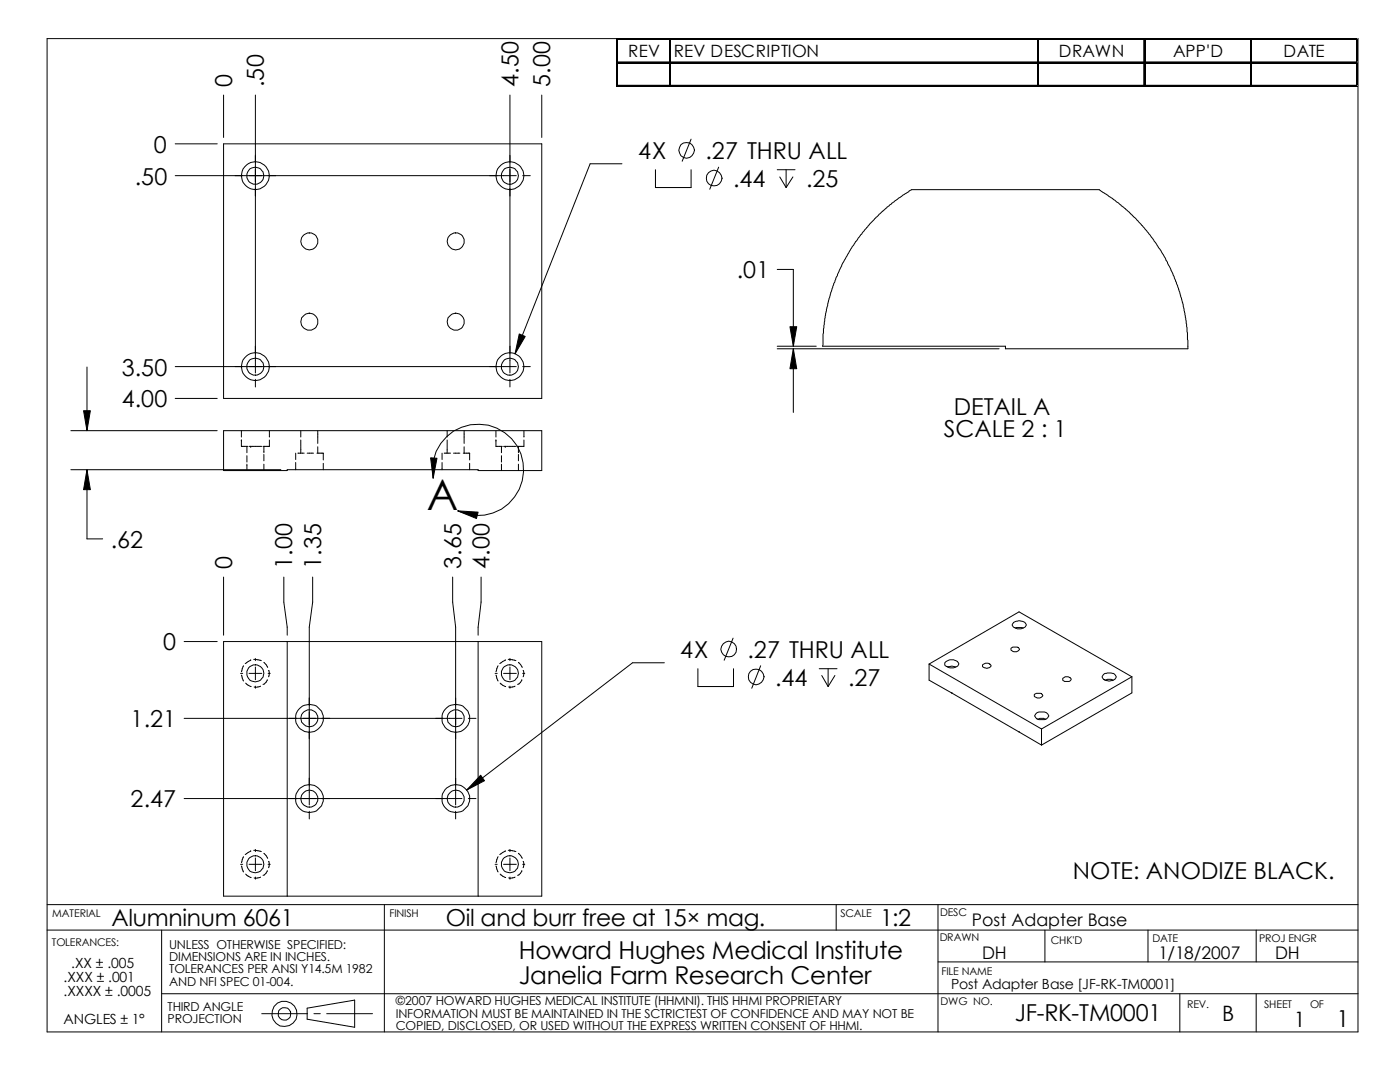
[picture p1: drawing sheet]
<svg xmlns="http://www.w3.org/2000/svg" width="279mm" height="216mm" viewBox="0 0 279 216" stroke-linecap="round" stroke-linejoin="round" font-family="sans-serif">
<g fill="none" stroke="#000" stroke-width=".2">
<path d="M9.4 7.7h261.6v198.2h-261.6zM44.6 19v8.4M51 19v55.4M101.8 19v55.4M108.1 19v8.4M123 7.7v9.7M123.3 12.4h147.6M123.3 17h147.6M133.6 8v9.4M207 8v9.4M228.3 8v9.4M249.5 8v9.4"/>
<path d="M270.7 8v9.4M35 28.7h8.3M35 35.1h68M44.6 28.7h63.5v50.8h-63.5zM104.3 35.1h1.5M124.1 32.7h-6.3l-15 37.9M130.8 33.9v3.5h7.1v-3.5M137.9 27.8l-1.8 4.4M143.4 33.4l-1.8 4.4M155.1 33.9h3.6M155.6 35.3l1.3 2.1M156.9 33.9v3.5"/>
<path d="M158.2 35.3l-1.3 2.1M155.1 53.8h3.2v15.3M174.6 43.6l3.4-3 3.9-2.8h37.5l3.8 2.7 2.2 1.8 1.7 1.7 2.9 3.6 2.5 3.8 1.9 3.9 1.7 5.2 .8 4.9 .2 4.2h-36.4v-.5h-36.5l.1-3.5 .5-3 1-4.2 1-2.9 1.4-3.1 1.9-3.2 2-2.8zM17.4 73.2v12.7M35 79.5h8.3M35 73.2h68M51 75.7v1.5M101.8 75.7v1.5M103.6 66.6l1.2 .5-2 3.5zM104.3 73.2h1.5M155.1 69.6h44.3M155.1 69.1h7.8"/>
<path d="M157.6 65.2h1.4l-.7 3.9zM158.3 69.6l.7 4h-1.4zM158.3 69.6v12.7M14.1 85.9h29.2M14.1 93.7h41.9M16.7 82h1.3l-.6 3.9zM17.4 93.7l.6 4h-1.3zM17.4 93.7v13.8h3.1M44.6 85.9h63.5v8h-12.7v-.2h-38.1v.2h-12.7zM48.2 87.8h.1M48.2 87.8v1.3h1.2M48.2 85.9v1.3"/>
<path d="M49.3 89.1v1.2M49.3 90.9v1.3M49.3 92.6v1.3M49.7 89.1h2.5M50 89.1h.1M52.7 89.1v1.2M52.7 90.7v1.2M52.7 92.6v1.3M53.8 87.8v1.3h-1.3M53.8 85.9v1.3M59 90.4v1.3M59 92.3v1.4"/>
<path d="M59.4 90.4h1.3M60 85.9v1.3M60 87.8v1.3M60 89.2v1.2M61.3 90.4h1.3M63.2 90.4h1.3v1.4M63.4 85.9v2.6M63.4 89.2v1.2M64.5 92.5v1.2M85.9 91.4h1.3l-.8 4zM86.4 95.4a9.1 9.1 0 0 1 9.3-10.8 9.1 9.1 0 0 1 8.6 11.4 9.1 9.1 0 0 1-12.9 5.9M88.2 90.4v1.3"/>
<path d="M88.2 92.3v1.4M88.6 90.4h1.3M89.2 85.9v1.3M89.2 87.8v1.3M89.2 89.2v1.2M90.5 90.4h1.3M92.5 90.4h1.2v1.4M92.6 85.9v2.6M92.6 89.2v1.2M93.7 92.5v1.2M99 87.8h.1M99 87.8v1.3h1.2"/>
<path d="M99 85.9v1.3M100.1 89.1v1.2M100.1 90.9v1.3M100.1 92.6v1.3M100.5 89.1h2.5M100.8 89.1h.1M103.5 89.1v1.2M103.5 90.7v1.2M103.5 92.6v1.3M104.6 87.8v1.3h-1.3M104.6 85.9v1.3M44.6 115.1v11.6"/>
<path d="M56.6 115.1v5l.7 5v1.6M62.4 115.1v5l-.7 5v35.5M90.3 115.1v5l.6 5v35.5M91.4 101.9l4 .3-.3 1.3zM96 115.1v5l-.6 5v1.6M36.7 128h6.6M44.6 128h63.5v50.8h-63.5zM48 134.4h.4M48.2 134.7l.4 1.2M48.6 132.8l-.4 1.2M49 136.3l1.1 .7M49.7 134.4h2.5"/>
<path d="M50 131.7l-1.1 .7M50.6 131.6l1.6 .2M51 131.4v.4M51 133.1v2.5M51 136.9v.4M52 136.9l-1 .3-.3-.1M52.7 132.2l.7 1M53.3 135.6a1.35 1.35 0 0 1-.8 1M53.5 134.4h.4M53.6 133.8a1.27 1.27 0 0 1 0 1.2M57.3 128v50.8M95.4 128v50.8"/>
<path d="M98.8 134.4h.4M99 134.7l.4 1.2M99.4 132.8l-.4 1.2M99.8 136.3l1.1 .7M100.5 134.4h2.5M100.8 131.7l-1.1 .7M101.4 131.6l1.6 .2M101.8 131.4v.4M101.8 133.1v2.5M101.8 136.9v.4M102.8 136.9l-1 .3-.3-.1M103.5 132.2l.7 1"/>
<path d="M104.1 135.6a1.35 1.35 0 0 1-.8 1M104.3 134.4h.4M104.4 133.8a1.27 1.27 0 0 1 0 1.2M132.6 132.2h-6.4l-33.1 25.4M139.3 133.4v3.6h7.1v-3.6M146.3 127.3l-1.8 4.4M151.8 132.8l-1.8 4.5M163.5 133.4h3.5M164 134.8l1.3 2.2M165.3 133.4v3.6M166.6 134.8l-1.3 2.2M185.4 132.5v3.2l4.5 2.6"/>
<path d="M185.4 132.5l22.5 13M185.4 132.5l18-10.4 22.5 12.9M188.6 132.2l.5-.4a1.71 1.71 0 0 1 1.8 .1 .61 .61 0 0 1 .4 .7 .61 .61 0 0 1-.5 .5 1.71 1.71 0 0 1-1.8-.1l-.4-.2zM189.1 133.1l.7-.2 1 .2M189.9 138.3h.1M189.9 138.3l13.5 7.7M196.2 132.6a1.03 1.03 0 0 1 1.5 .1 .58 .58 0 0 1-.7 .6l-.8-.2zM201.8 129.3l.3-.2h.9a.42 .42 0 0 1 .5 .4 .42 .42 0 0 1-.5 .5 1.08 1.08 0 0 1-1.2-.3zM202.3 124.2l.1-.1a1.98 1.98 0 0 1 2.3 .4 .73 .73 0 0 1-.7 .9 1.61 1.61 0 0 1-1.6-.2 .55 .55 0 0 1-.4-.4 .55 .55 0 0 1 .3-.6zM202.6 125.3h1.6M206.4 138.6l.4-.3h.9a.42 .42 0 0 1 .4 .5 .42 .42 0 0 1-.4 .4 1.26 1.26 0 0 1-1.3-.3zM212.1 135.4l.3-.3a1.02 1.02 0 0 1 1.1 .1 .39 .39 0 0 1 .3 .5 .39 .39 0 0 1-.4 .3h-1l-.3-.3z"/>
<path d="M220.1 134.7l.5-.3 1.1-.1a.79 .79 0 0 1 .9 .4 .79 .79 0 0 1-.1 .9h-.2a1.98 1.98 0 0 1-2.3-.3v-.3zM220.6 135.7a1.61 1.61 0 0 1 1.6 0M225.9 135l-18 10.5M225.9 135v3.3l-18 10.4M36.7 143.3h55.5M36.7 159.3h55.5M93.5 143.3h1.5M93.5 159.3h1.5M95.9 154.7l.8 1.1-3.6 1.8zM203.4 146l4.5 2.7M203.4 146h.1M206.7 142.5l.2-.3a2.08 2.08 0 0 1 1.8 0 .68 .68 0 0 1 .6 .6 .68 .68 0 0 1-.6 .7 2.08 2.08 0 0 1-1.8-.1l-.4-.5z"/>
<path d="M207.1 143.5a1.61 1.61 0 0 1 1.6 0M207.9 145.5v3.2M48 172.5h.4M48.2 172.8l.4 1.2M48.6 170.9l-.4 1.2M49 174.4l1.1 .7M49.7 172.5h2.5M50 169.8l-1.1 .7M50.6 169.7l1.6 .2M51 169.5v.4M51 171.2v2.5M51 175v.4"/>
<path d="M52 175l-1 .3-.3-.1M52.7 170.3l.7 1M53.3 173.7a1.35 1.35 0 0 1-.8 1M53.5 172.5h.4M53.6 171.9a1.27 1.27 0 0 1 0 1.2M61.7 161.9v1.5M90.9 161.9v1.5M98.8 172.5h.4M99 172.8l.4 1.2M99.4 170.9l-.4 1.2M99.8 174.4l1.1 .7M100.5 172.5h2.5"/>
<path d="M100.8 169.8l-1.1 .7M101.4 169.7l1.6 .2M101.8 169.5v.4M101.8 171.2v2.5M101.8 175v.4M102.8 175l-1 .3-.3-.1M103.5 170.3l.7 1M104.1 173.7a1.35 1.35 0 0 1-.8 1M104.3 172.5h.4M104.4 171.9a1.27 1.27 0 0 1 0 1.2M9.4 185.6h261.6M9.4 180.5h261.6"/>
<path d="M32.3 198.3h238.7M32.3 185.6v20.3M76.7 180.5v25.4M166.9 180.5v5.1M187.2 191.9h83.8M187.2 180.5v25.4M208.5 185.6v6.3M229.1 185.6v6.3M235.5 198.3v7.6M250.7 185.6v6.3M250.7 198.3v7.6M52.2 202.3h9.2"/>
<path d="M61.3 201.2l9.5-1.6v5.4l-9.5-1.6zM62.7 202.3h1.2M65.2 202.3h9.1"/>
<circle cx="50.9" cy="35.1" r="2.78"/>
<circle cx="51" cy="35" r="1.7"/>
<circle cx="101.7" cy="35.1" r="2.78"/>
<circle cx="101.8" cy="35" r="1.7"/>
<circle cx="137" cy="30" r="1.58"/>
<circle cx="142.5" cy="35.6" r="1.58"/>
<circle cx="61.7" cy="48.2" r="1.69"/>
<circle cx="90.9" cy="48.2" r="1.69"/>
<circle cx="50.9" cy="73.2" r="2.78"/>
<circle cx="51" cy="73.1" r="1.7"/>
<circle cx="61.7" cy="64.2" r="1.7"/>
<circle cx="90.9" cy="64.2" r="1.7"/>
<circle cx="101.7" cy="73.2" r="2.78"/>
<circle cx="101.8" cy="73.1" r="1.7"/>
<circle cx="51" cy="134.4" r="1.7"/>
<circle cx="101.8" cy="134.4" r="1.7"/>
<circle cx="145.4" cy="129.5" r="1.54"/>
<circle cx="150.9" cy="135" r="1.58"/>
<circle cx="61.7" cy="143.4" r="2.78"/>
<circle cx="61.7" cy="143.3" r="1.7"/>
<circle cx="61.7" cy="159.4" r="1.69"/>
<circle cx="61.7" cy="159.4" r="2.77"/>
<circle cx="90.9" cy="143.4" r="2.78"/>
<circle cx="90.9" cy="143.3" r="1.7"/>
<circle cx="90.9" cy="159.4" r="1.69"/>
<circle cx="91" cy="159.4" r="2.77"/>
<circle cx="51" cy="172.5" r="1.7"/>
<circle cx="101.8" cy="172.5" r="1.7"/>
<circle cx="56.7" cy="202.3" r="2.55"/>
<circle cx="56.8" cy="202.3" r="1.27"/>
</g>
<path d="M103.6 66.6l1.2 .5-2 3.5zM158.3 69.6l.7 4h-1.4zM157.6 65.2h1.4l-.7 3.9zM16.7 82h1.3l-.6 3.9zM17.4 93.7l.6 4h-1.3zM85.9 91.4h1.3l-.8 4zM91.4 101.9l4 .3-.3 1.3zM95.9 154.7l.8 1.1-3.6 1.8z" fill="#000"/>
<path d="M123.1 7.7v9.7M123.3 7.8h147.7M123.3 12.5h147.7M123.3 17.2h147.7M133.7 8v9.4M207.2 8v9.4M228.5 8v9.4M249.6 8v9.4M270.9 8v9.4" fill="none" stroke="#000" stroke-width=".25"/>
<path d="M270.9 7.7h.2M270.9 12.4h.2M270.9 17h.2" fill="none" stroke="#c0c0c0" stroke-width=".2"/>
<text font-size="8.5" x="85.2" y="101.9">A</text>
<g font-size="4.9">
<text x="103.5" y="191.3">Howard Hughes Medical Institute</text>
<text x="103.5" y="196.3">Janelia Farm Research Center</text>
</g>
<g font-size="4.7">
<text x="46.3" y="17.4" transform="rotate(-90 46.3 17.4)">0</text>
<text x="52.7" y="17.4" transform="rotate(-90 52.7 17.4)">.50</text>
<text x="103.5" y="17.4" transform="rotate(-90 103.5 17.4)">4.50</text>
<text x="109.8" y="17.4" transform="rotate(-90 109.8 17.4)">5.00</text>
<text x="30.7" y="30.5">0</text>
<text x="127.3" y="31.7">4X</text>
<text x="140.8" y="31.7">.27 THRU ALL</text>
<text x="26.9" y="36.8">.50</text>
<text x="146.3" y="37.3">.44</text>
<text x="160.9" y="37.3">.25</text>
<text x="147.1" y="55.5">.01</text>
<text x="24.3" y="74.9">3.50</text>
<text x="24.3" y="81.3">4.00</text>
<text x="190.3" y="82.7">DETAIL A</text>
<text x="188.4" y="87.3">SCALE 2 : 1</text>
<text x="22.1" y="109.3">.62</text>
<text x="46.3" y="113.5" transform="rotate(-90 46.3 113.5)">0</text>
<text x="58.3" y="113.5" transform="rotate(-90 58.3 113.5)">1.00</text>
<text x="64.1" y="113.5" transform="rotate(-90 64.1 113.5)">1.35</text>
<text x="92" y="113.5" transform="rotate(-90 92 113.5)">3.65</text>
<text x="97.7" y="113.5" transform="rotate(-90 97.7 113.5)">4.00</text>
<text x="32.6" y="129.8">0</text>
<text x="135.7" y="131.3">4X</text>
<text x="149.2" y="131.3">.27 THRU ALL</text>
<text x="154.7" y="136.8">.44</text>
<text x="169.2" y="136.8">.27</text>
<text x="26.1" y="145.1">1.21</text>
<text x="26.1" y="161.1">2.47</text>
<text x="214.1" y="175.3">NOTE: ANODIZE BLACK.</text>
<text x="22.3" y="184.8">Alumninum 6061</text>
<text x="89" y="184.7">Oil and burr free at 15× mag.</text>
<text x="175.7" y="184.7">1:2</text>
<text x="202.5" y="203.7">JF-RK-TM0001</text>
<text x="266.7" y="205">1</text>
</g>
<g font-size="4.2">
<text x="243.9" y="203.7">B</text>
<text x="258.2" y="204.9">1</text>
</g>
<g font-size="3.5">
<text x="194" y="184.7">Post Adapter Base</text>
<text x="196" y="191.3">DH</text>
<text x="231.2" y="191.3">1/18/2007</text>
<text x="254.5" y="191.3">DH</text>
</g>
<g font-size="3.4">
<text x="125.4" y="11.4">REV</text>
<text x="134.4" y="11.4">REV DESCRIPTION</text>
<text x="211.3" y="11.4">DRAWN</text>
<text x="234.1" y="11.4">APP'D</text>
<text x="256.1" y="11.4">DATE</text>
</g>
<g font-size="2.8">
<text x="12.7" y="195.9">.XXX ± .001</text>
<text x="14.2" y="193.1">.XX ± .005</text>
<text x="189.8" y="197.3">Post Adapter Base [JF-RK-TM0001]</text>
<text x="12.7" y="198.8">.XXXX ± .0005</text>
<text x="12.7" y="204.4">ANGLES ± 1°</text>
</g>
<g font-size="2.5">
<text x="33.8" y="191.8">DIMENSIONS ARE IN INCHES.</text>
<text x="33.8" y="189.3">UNLESS OTHERWISE SPECIFIED:</text>
<text x="33.8" y="196.7">AND NFI SPEC 01-004.</text>
<text x="33.8" y="194.2">TOLERANCES PER ANSI Y14.5M 1982</text>
<text x="33.4" y="201.7">THIRD ANGLE</text>
<text x="79" y="203">INFORMATION MUST BE MAINTAINED IN THE SCTRICTEST OF CONFIDENCE AND MAY NOT BE</text>
<text x="79" y="200.5">©2007 HOWARD HUGHES MEDICAL INSTITUTE (HHMNI). THIS HHMI PROPRIETARY</text>
<text x="33.4" y="204.1">PROJECTION</text>
<text x="79" y="205.5">COPIED, DISCLOSED, OR USED WITHOUT THE EXPRESS WRITTEN CONSENT OF HHMI.</text>
</g>
<g font-size="2.1">
<text x="10.4" y="182.9">MATERIAL</text>
<text x="77.7" y="183">FINISH</text>
<text x="167.7" y="182.9">SCALE</text>
<text x="187.6" y="182.7">DESC</text>
<text x="10.3" y="188.8">TOLERANCES:</text>
<text x="187.5" y="187.7">DRAWN</text>
<text x="209.7" y="188.3">CHK'D</text>
<text x="230" y="187.9">DATE</text>
<text x="251.3" y="187.9">PROJ ENGR</text>
<text x="187.9" y="194.5">FILE NAME</text>
<text x="187.7" y="200.6">DWG NO.</text>
<text x="236.9" y="201.2">REV.</text>
<text x="252.3" y="201.1">SHEET</text>
<text x="261.5" y="201.1">OF</text>
</g>
</svg>
